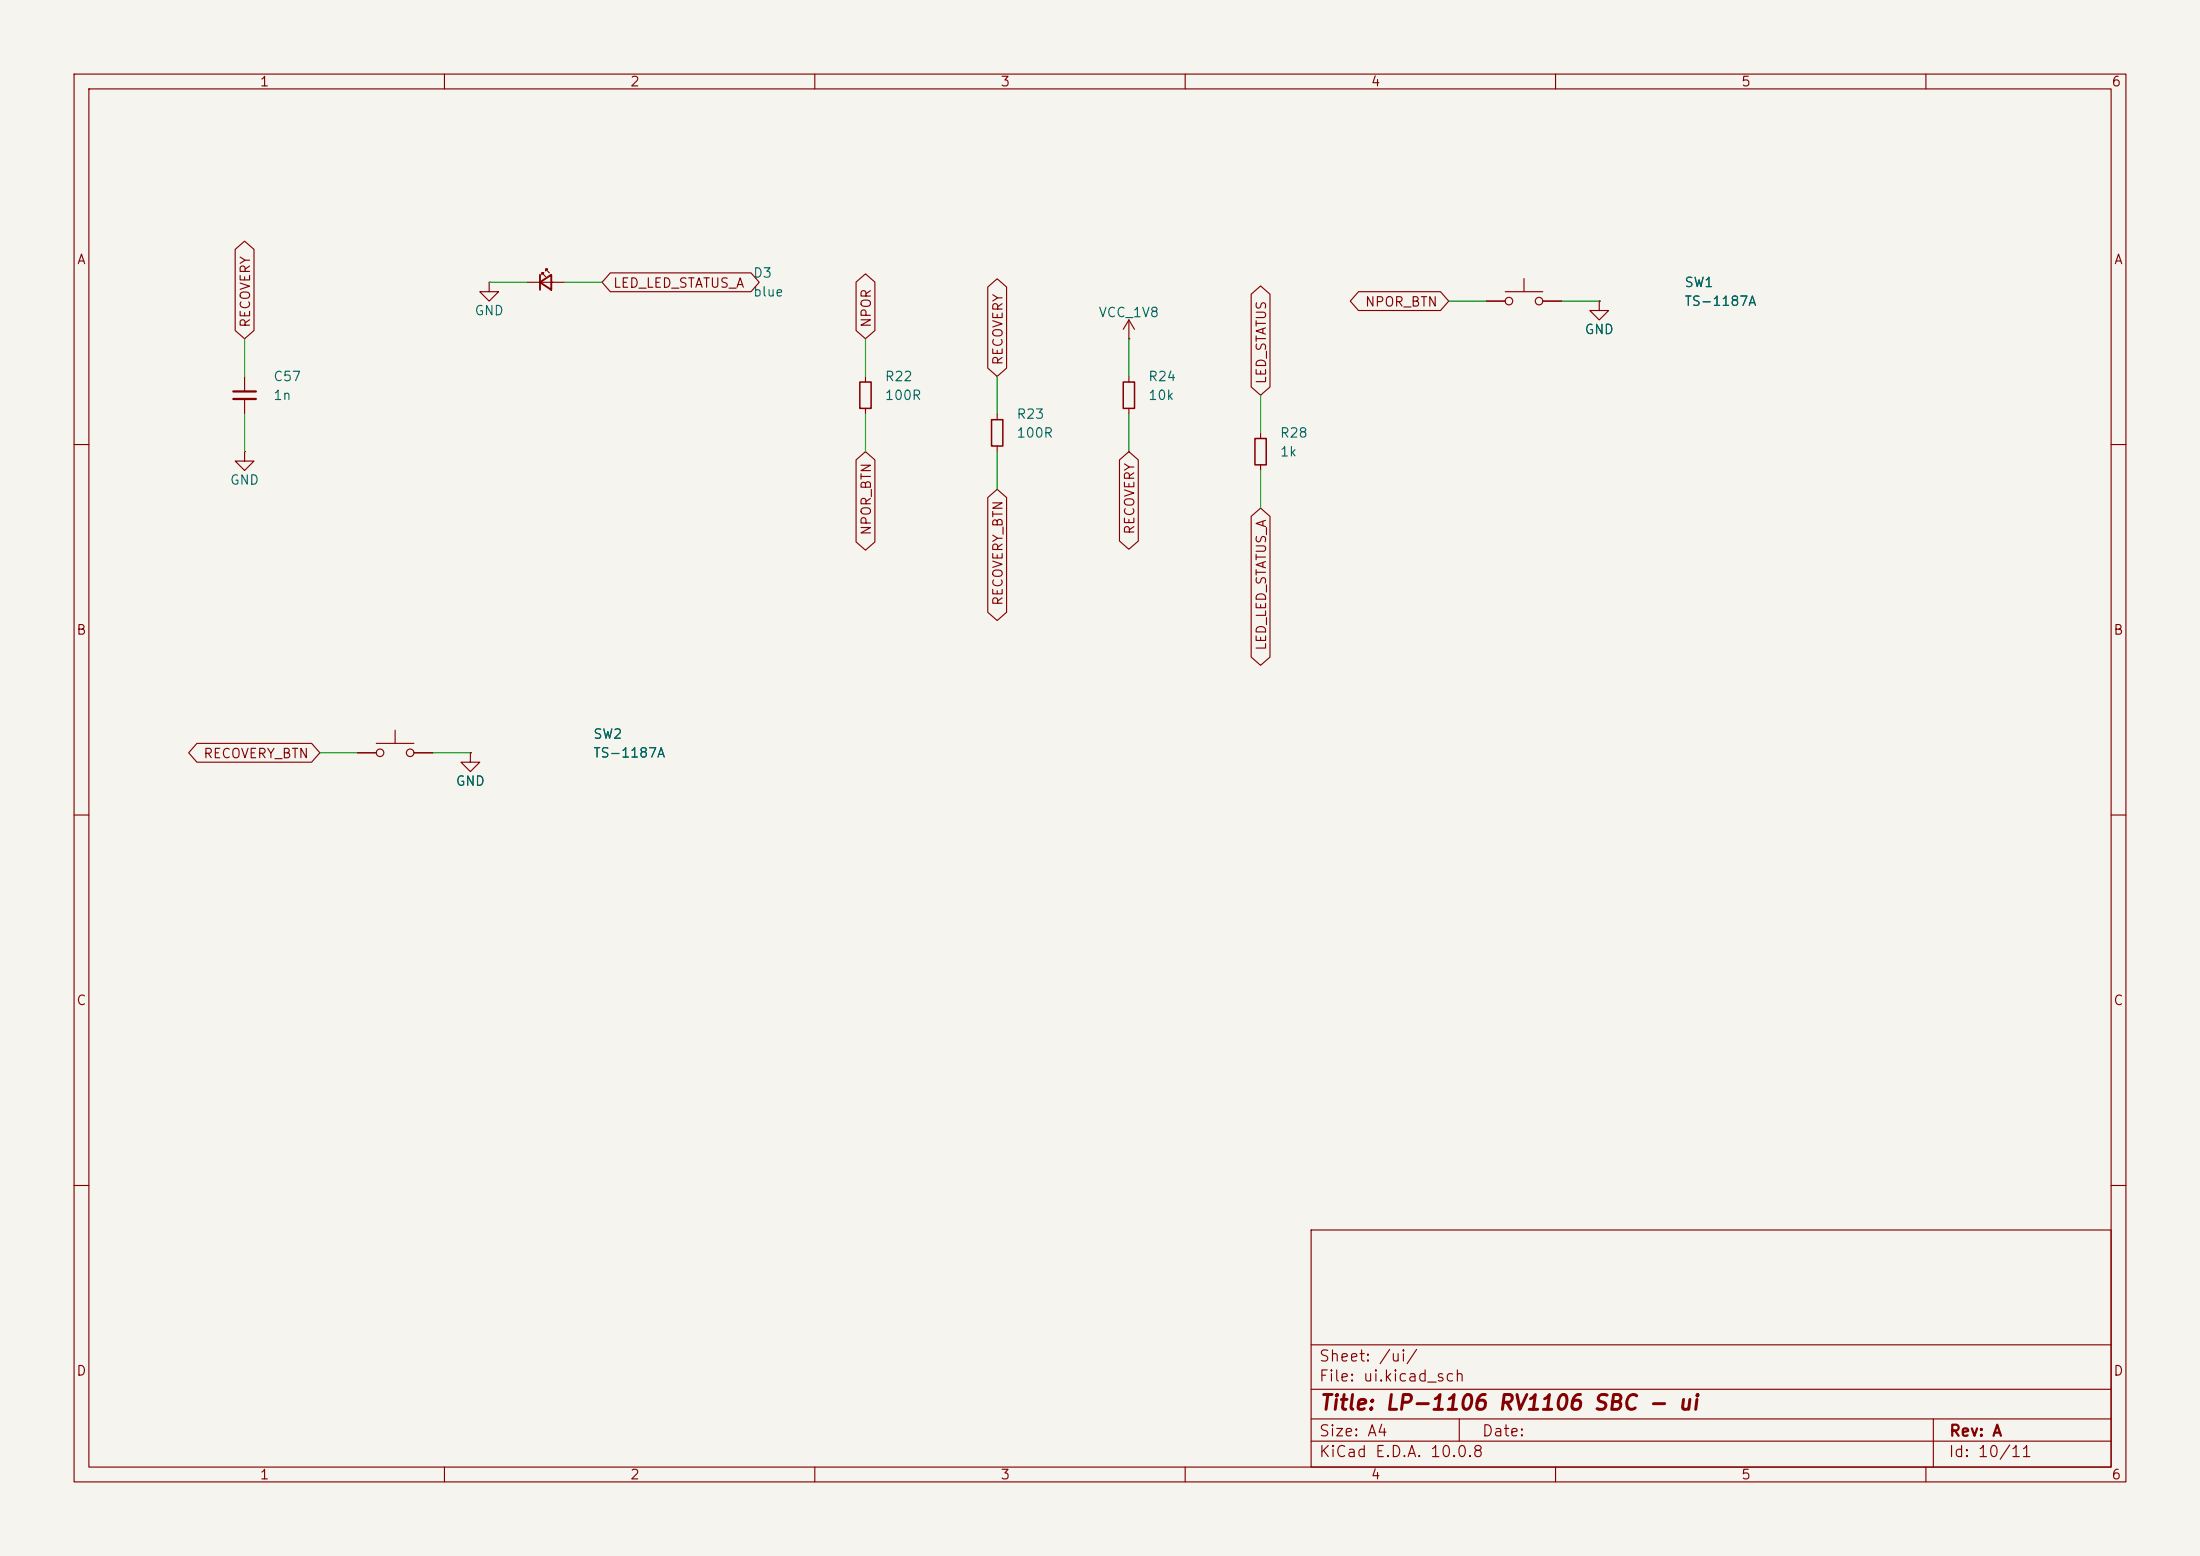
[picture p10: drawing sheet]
<svg xmlns="http://www.w3.org/2000/svg" width="297mm" height="210mm" viewBox="0 0 297 210" stroke-linecap="round" stroke-linejoin="round" font-family="sans-serif">
<path d="M0 0h297v210h-297z" fill="#f5f4ef" stroke="#f5f4ef" stroke-width=".14"/>
<g fill="none" stroke="#840000" stroke-width=".15">
<path d="M10 10h277v190h-277zM12 12h273v186h-273zM60 10v2M110 10v2M160 10v2M210 10v2M260 10v2M31.7 33.7l1.3-1.2 1.3 1.2v10.9l-1.3 1.1-1.3-1.1zM66 38.1v1.3h1.3l-1.3 1.2-1.2-1.2h1.2M66 38.1h.1M71.1 38.1h5.1M73.2 37.1v-.3h.2h-.2l.5 .5"/>
<path d="M73.7 36.6v-.3h.2h-.2l.5 .5M82.4 36.8h19l1.1 1.3-1.1 1.3h-19l-1.1-1.3zM115.6 38.1l1.2-1.1 1.3 1.1v6.5l-1.3 1.1-1.2-1.1zM133.3 38.7l1.3-1.1 1.3 1.1v11l-1.3 1.1-1.3-1.1zM168.9 39.7l1.3-1.1 1.3 1.1v12.5l-1.3 1.1-1.3-1.1zM183.4 39.4h11.1l1.1 1.2-1.1 1.3h-11.1l-1.1-1.3zM203.2 39.4h5.1M205.7 37.6v1.8M33 50.8v2M33 53.8v2.1M116.8 50.8v.8M116.8 55.1v.8"/>
<path d="M134.6 55.9v.7M152.4 45.7h.1M152.4 43.2v2.5M152.4 50.8v.8M152.4 55.1v.8M152.4 43.2l-.8 1.3M152.4 43.2l.8 1.3M170.2 58.4v.8M200.7 40.6h2.5M208.3 40.6h2.5M215.9 40.6v1.3h1.3l-1.3 1.3-1.3-1.3h1.3M215.9 40.6h.1"/>
<path d="M10 60h2M33 61v1.2h1.3l-1.3 1.3-1.3-1.3h1.3M33 61h.1M115.6 62.1l1.2-1.1 1.3 1.1v11l-1.3 1.2-1.2-1.2zM133.3 67.2l1.3-1.2 1.3 1.2v15.4l-1.3 1.1-1.3-1.1zM134.6 60.2v.8M151.1 62.1l1.3-1.1 1.3 1.1v10.9l-1.3 1.1-1.3-1.1zM168.9 69.7l1.3-1.1 1.3 1.1v19l-1.3 1.1-1.3-1.1zM170.2 62.7v.8M285 60h2M53.3 98.6v1.7M10 110h2"/>
<path d="M26.6 100.3h15.5l1.1 1.3-1.1 1.3h-15.5l-1.1-1.3zM48.3 101.6h2.5M50.8 100.3h5.1M55.9 101.6h2.5M63.5 101.6v1.3h1.3l-1.3 1.2-1.3-1.2h1.3M63.5 101.6h.1M285 110h2M10 160h2M177 166h108v32h-108zM285 160h2M60 198v2M110 198v2"/>
<path d="M160 198v2M177 194.5h108M177 191.5h108M177 187.5h108M177 181.5h108M197 191.5v3M210 198v2M260 198v2M261 191.5v6.5"/>
<circle cx="203.7" cy="40.6" r=".51"/>
<circle cx="207.8" cy="40.6" r=".51"/>
<circle cx="51.3" cy="101.6" r=".51"/>
<circle cx="55.4" cy="101.6" r=".51"/>
</g>
<path d="M116.1 51.6h1.5v3.5h-1.5zM133.9 56.6h1.5v3.6h-1.5zM151.6 51.6h1.6v3.5h-1.6zM169.4 59.2h1.5v3.5h-1.5z" fill="none" stroke="#840000" stroke-width=".2"/>
<path d="M72.9 38.1l1.5-1v2zM72.9 37.1v2" fill="none" stroke="#840000" stroke-width=".25"/>
<path d="M31.5 52.8h3M31.5 53.8h3" fill="none" stroke="#840000" stroke-width=".3"/>
<g fill="none" stroke="#009600" stroke-width=".15">
<path d="M66 38.1h5.1M76.2 38.1h5.1M33 45.7v5.1M33 55.9v5.1M116.8 45.7v5.1M116.8 55.9v5.1M134.6 50.8v5.1M152.4 45.7v5.1M152.4 55.9v5.1M170.2 53.3v5.1M195.6 40.6h5.1M210.8 40.6h5.1"/>
<path d="M134.6 61v5M170.2 63.5v5.1M43.2 101.6h5.1M58.4 101.6h5.1"/>
</g>
<text font-size="2" fill="#840000" x="178" y="190.8">Title: LP-1106 RV1106 SBC - ui</text>
<g font-size="1.5" fill="#840000">
<text x="178" y="184.1">Sheet: /ui/</text>
<text x="178" y="186.8">File: ui.kicad_sch</text>
<text x="178" y="197">KiCad E.D.A. 10.0.8</text>
<text x="178" y="194.2">Size: A4</text>
<text x="200" y="194.2">Date:</text>
<text x="263" y="197">Id: 10/11</text>
<text x="263" y="194.2">Rev: A</text>
</g>
<g font-size="1.3" fill="#840000">
<text x="35" y="12">1</text>
<text x="85" y="12">2</text>
<text x="135" y="12">3</text>
<text x="185" y="12">4</text>
<text x="235" y="12">5</text>
<text x="285" y="12">6</text>
<text x="10.3" y="36">A</text>
<text x="285.3" y="36">A</text>
<text x="82.7" y="39.2">LED_LED_STATUS_A</text>
<text x="184.2" y="41.7">NPOR_BTN</text>
<text x="34.1" y="44.3" transform="rotate(-90 34.1 44.3)">RECOVERY</text>
<text x="117.9" y="44.3" transform="rotate(-90 117.9 44.3)">NPOR</text>
<text x="135.7" y="49.4" transform="rotate(-90 135.7 49.4)">RECOVERY</text>
<text x="171.2" y="51.9" transform="rotate(-90 171.2 51.9)">LED_STATUS</text>
<text x="117.9" y="72.4" transform="rotate(-90 117.9 72.4)">NPOR_BTN</text>
<text x="153.5" y="72.2" transform="rotate(-90 153.5 72.2)">RECOVERY</text>
<text x="135.7" y="81.8" transform="rotate(-90 135.7 81.8)">RECOVERY_BTN</text>
<text x="10.2" y="86">B</text>
<text x="171.2" y="87.9" transform="rotate(-90 171.2 87.9)">LED_LED_STATUS_A</text>
<text x="285.2" y="86">B</text>
<text x="27.4" y="102.7">RECOVERY_BTN</text>
<text x="10.2" y="136">C</text>
<text x="285.2" y="136">C</text>
<text x="10.2" y="186">D</text>
<text x="285.2" y="186">D</text>
<text x="35" y="200">1</text>
<text x="85" y="200">2</text>
<text x="135" y="200">3</text>
<text x="185" y="200">4</text>
<text x="235" y="200">5</text>
<text x="285" y="200">6</text>
</g>
<g font-size="1.3" fill="#006464">
<text x="101.6" y="37.8">D3</text>
<text x="101.6" y="40.3">blue</text>
<text x="227.3" y="39.1">SW1</text>
<text x="227.3" y="41.6">TS-1187A</text>
<text x="64" y="42.9">GND</text>
<text x="148.2" y="43.1">VCC_1V8</text>
<text x="213.8" y="45.4">GND</text>
<text x="36.8" y="51.8">C57</text>
<text x="119.4" y="51.8">R22</text>
<text x="154.9" y="51.8">R24</text>
<text x="36.8" y="54.3">1n</text>
<text x="119.4" y="54.3">100R</text>
<text x="137.1" y="56.8">R23</text>
<text x="137.1" y="59.4">100R</text>
<text x="154.9" y="54.3">10k</text>
<text x="172.7" y="59.4">R28</text>
<text x="31" y="65.7">GND</text>
<text x="172.7" y="61.9">1k</text>
<text x="80" y="100">SW2</text>
<text x="61.4" y="106.4">GND</text>
<text x="80" y="102.6">TS-1187A</text>
</g>
</svg>
